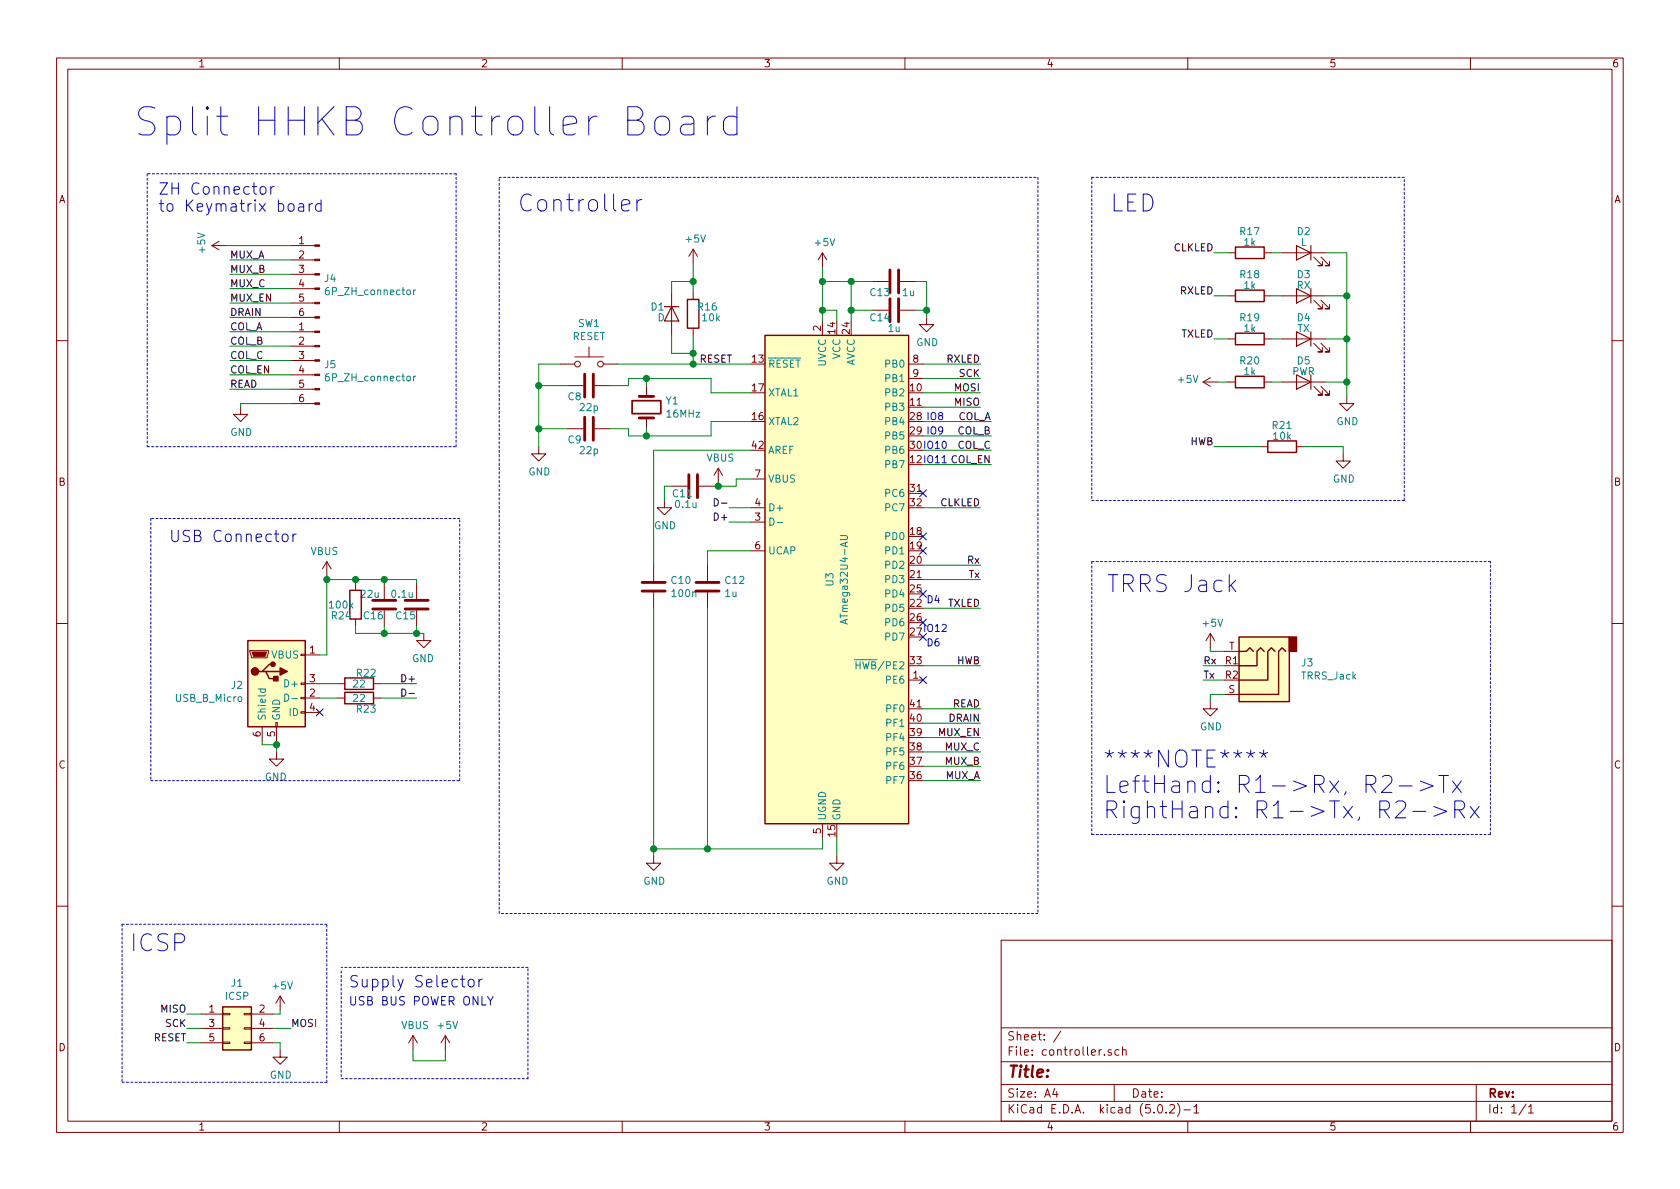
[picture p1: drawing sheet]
EESchema Schematic File Version 4
LIBS:controller-cache
EELAYER 26 0
EELAYER END
$Descr A4 11693 8268
encoding utf-8
Sheet 1 1
Title ""
Date ""
Rev ""
Comp ""
Comment1 ""
Comment2 ""
Comment3 ""
Comment4 ""
$EndDescr
$Comp
L MCU_Microchip_ATmega:ATmega32U4-AU U3
U 1 1
P 5825 4025
F 0 "U3" V 5775 4025 50  0000 C CNN
F 1 "ATmega32U4-AU" V 5875 4025 50  0000 C CNN
F 2 "Package_QFP:TQFP-44_10x10mm_P0.8mm" H 5825 4025 50  0001 C CIN
F 3 "http://ww1.microchip.com/downloads/en/DeviceDoc/Atmel-7766-8-bit-AVR-ATmega16U4-32U4_Datasheet.pdf" H 5825 4025 50  0001 C CNN
	1    5825 4025
	1    0    0    -1  
$EndComp
Text Notes 6550 4200 2    50   ~ 0
D4
Text Notes 6600 4400 2    50   ~ 0
IO12
Text Notes 6575 2925 2    50   ~ 0
IO8
Wire Wire Line
	6900 2925 6425 2925
Text Notes 6575 3025 2    50   ~ 0
IO9
Wire Wire Line
	6900 3025 6425 3025
Text Notes 6600 3125 2    50   ~ 0
IO10
Wire Wire Line
	6900 3125 6425 3125
Wire Wire Line
	6825 5425 6425 5425
Wire Wire Line
	6825 5325 6425 5325
Wire Wire Line
	6825 5225 6425 5225
Wire Wire Line
	6825 5125 6425 5125
Wire Wire Line
	6825 4925 6425 4925
Wire Wire Line
	6825 5025 6425 5025
$Comp
L Device:LED D2
U 1 1
P 9075 1750
F 0 "D2" H 9075 1900 50  0000 C CNN
F 1 "L" H 9075 1825 50  0000 C CNN
F 2 "Diode_SMD:D_0603_1608Metric_Pad1.05x0.95mm_HandSolder" H 9075 1750 50  0001 C CNN
F 3 "~" H 9075 1750 50  0001 C CNN
	1    9075 1750
	-1   0    0    -1  
$EndComp
$Comp
L Device:R R17
U 1 1
P 8700 1750
F 0 "R17" V 8550 1750 50  0000 C CNN
F 1 "1k" V 8625 1750 50  0000 C CNN
F 2 "Resistor_SMD:R_0603_1608Metric_Pad1.05x0.95mm_HandSolder" V 8630 1750 50  0001 C CNN
F 3 "~" H 8700 1750 50  0001 C CNN
	1    8700 1750
	0    -1   1    0   
$EndComp
Wire Wire Line
	8850 1750 8925 1750
$Comp
L Device:LED D3
U 1 1
P 9075 2050
F 0 "D3" H 9075 2200 50  0000 C CNN
F 1 "RX" H 9075 2125 50  0000 C CNN
F 2 "Diode_SMD:D_0603_1608Metric_Pad1.05x0.95mm_HandSolder" H 9075 2050 50  0001 C CNN
F 3 "~" H 9075 2050 50  0001 C CNN
	1    9075 2050
	-1   0    0    -1  
$EndComp
$Comp
L Device:R R18
U 1 1
P 8700 2050
F 0 "R18" V 8550 2050 50  0000 C CNN
F 1 "1k" V 8625 2050 50  0000 C CNN
F 2 "Resistor_SMD:R_0603_1608Metric_Pad1.05x0.95mm_HandSolder" V 8630 2050 50  0001 C CNN
F 3 "~" H 8700 2050 50  0001 C CNN
	1    8700 2050
	0    -1   1    0   
$EndComp
Wire Wire Line
	8850 2050 8925 2050
$Comp
L Device:LED D4
U 1 1
P 9075 2350
F 0 "D4" H 9075 2500 50  0000 C CNN
F 1 "TX" H 9075 2425 50  0000 C CNN
F 2 "Diode_SMD:D_0603_1608Metric_Pad1.05x0.95mm_HandSolder" H 9075 2350 50  0001 C CNN
F 3 "~" H 9075 2350 50  0001 C CNN
	1    9075 2350
	-1   0    0    -1  
$EndComp
$Comp
L Device:R R19
U 1 1
P 8700 2350
F 0 "R19" V 8550 2350 50  0000 C CNN
F 1 "1k" V 8625 2350 50  0000 C CNN
F 2 "Resistor_SMD:R_0603_1608Metric_Pad1.05x0.95mm_HandSolder" V 8630 2350 50  0001 C CNN
F 3 "~" H 8700 2350 50  0001 C CNN
	1    8700 2350
	0    -1   1    0   
$EndComp
Wire Wire Line
	8850 2350 8925 2350
$Comp
L Device:LED D5
U 1 1
P 9075 2650
F 0 "D5" H 9075 2800 50  0000 C CNN
F 1 "PWR" H 9075 2725 50  0000 C CNN
F 2 "Diode_SMD:D_0603_1608Metric_Pad1.05x0.95mm_HandSolder" H 9075 2650 50  0001 C CNN
F 3 "~" H 9075 2650 50  0001 C CNN
	1    9075 2650
	-1   0    0    -1  
$EndComp
$Comp
L Device:R R20
U 1 1
P 8700 2650
F 0 "R20" V 8550 2650 50  0000 C CNN
F 1 "1k" V 8625 2650 50  0000 C CNN
F 2 "Resistor_SMD:R_0603_1608Metric_Pad1.05x0.95mm_HandSolder" V 8630 2650 50  0001 C CNN
F 3 "~" H 8700 2650 50  0001 C CNN
	1    8700 2650
	0    -1   1    0   
$EndComp
Wire Wire Line
	8850 2650 8925 2650
$Comp
L power:+5V #PWR018
U 1 1
P 8475 2650
F 0 "#PWR018" H 8475 2500 50  0001 C CNN
F 1 "+5V" V 8490 2778 50  0000 L CNN
F 2 "" H 8475 2650 50  0001 C CNN
F 3 "" H 8475 2650 50  0001 C CNN
	1    8475 2650
	0    -1   -1   0   
$EndComp
Wire Wire Line
	8475 2650 8550 2650
$Comp
L power:GND #PWR024
U 1 1
P 9375 2750
F 0 "#PWR024" H 9375 2500 50  0001 C CNN
F 1 "GND" H 9380 2577 50  0000 C CNN
F 2 "" H 9375 2750 50  0001 C CNN
F 3 "" H 9375 2750 50  0001 C CNN
	1    9375 2750
	1    0    0    -1  
$EndComp
Wire Wire Line
	9375 2750 9375 2650
Wire Wire Line
	9375 1750 9225 1750
Wire Wire Line
	9225 2050 9375 2050
Connection ~ 9375 2050
Wire Wire Line
	9375 2050 9375 1750
Wire Wire Line
	9225 2350 9375 2350
Connection ~ 9375 2350
Wire Wire Line
	9375 2350 9375 2050
Wire Wire Line
	9225 2650 9375 2650
Connection ~ 9375 2650
Wire Wire Line
	9375 2650 9375 2350
Text Label 6825 2525 2    50   ~ 0
RXLED
Text Label 6825 4225 2    50   ~ 0
TXLED
Wire Wire Line
	6825 4225 6425 4225
Wire Wire Line
	6425 2525 6825 2525
Text Label 6825 4625 2    50   ~ 0
HWB
Wire Wire Line
	6425 4625 6825 4625
Text Label 8450 3100 2    50   ~ 0
HWB
$Comp
L Device:R R21
U 1 1
P 8925 3100
F 0 "R21" V 8775 3100 50  0000 C CNN
F 1 "10k" V 8850 3100 50  0000 C CNN
F 2 "Resistor_SMD:R_0603_1608Metric_Pad1.05x0.95mm_HandSolder" V 8855 3100 50  0001 C CNN
F 3 "~" H 8925 3100 50  0001 C CNN
	1    8925 3100
	0    -1   1    0   
$EndComp
Wire Wire Line
	8450 3100 8775 3100
$Comp
L power:GND #PWR021
U 1 1
P 9350 3150
F 0 "#PWR021" H 9350 2900 50  0001 C CNN
F 1 "GND" H 9355 2977 50  0000 C CNN
F 2 "" H 9350 3150 50  0001 C CNN
F 3 "" H 9350 3150 50  0001 C CNN
	1    9350 3150
	1    0    0    -1  
$EndComp
Wire Wire Line
	9350 3150 9350 3100
Wire Wire Line
	9350 3100 9075 3100
Text Label 8450 2350 2    50   ~ 0
TXLED
Wire Wire Line
	8450 2350 8550 2350
Text Label 8450 2050 2    50   ~ 0
RXLED
Wire Wire Line
	8450 2050 8550 2050
Text Label 8450 1750 2    50   ~ 0
CLKLED
Wire Wire Line
	8450 1750 8550 1750
Text Label 6825 3525 2    50   ~ 0
CLKLED
Wire Wire Line
	6825 3525 6425 3525
$Comp
L Connector_Generic:Conn_02x03_Odd_Even J1
U 1 1
P 1600 7150
F 0 "J1" H 1650 7467 50  0000 C CNN
F 1 "ICSP" H 1650 7376 50  0000 C CNN
F 2 "Connector_PinHeader_2.54mm:PinHeader_2x03_P2.54mm_Vertical" H 1600 7150 50  0001 C CNN
F 3 "~" H 1600 7150 50  0001 C CNN
	1    1600 7150
	1    0    0    -1  
$EndComp
Text Label 6825 2625 2    50   ~ 0
SCK
Text Label 6825 2725 2    50   ~ 0
MOSI
Text Label 6825 2825 2    50   ~ 0
MISO
Wire Wire Line
	6425 2825 6825 2825
Wire Wire Line
	6825 2725 6425 2725
Wire Wire Line
	6425 2625 6825 2625
Text Label 1300 7150 2    50   ~ 0
SCK
Wire Wire Line
	1300 7150 1400 7150
Text Label 1300 7050 2    50   ~ 0
MISO
Wire Wire Line
	1300 7050 1400 7050
Text Label 1300 7250 2    50   ~ 0
RESET
Wire Wire Line
	1300 7250 1400 7250
Text Label 2025 7150 0    50   ~ 0
MOSI
Wire Wire Line
	2025 7150 1900 7150
$Comp
L power:GND #PWR023
U 1 1
P 1950 7300
F 0 "#PWR023" H 1950 7050 50  0001 C CNN
F 1 "GND" H 1955 7127 50  0000 C CNN
F 2 "" H 1950 7300 50  0001 C CNN
F 3 "" H 1950 7300 50  0001 C CNN
	1    1950 7300
	1    0    0    -1  
$EndComp
Wire Wire Line
	1950 7300 1950 7250
Wire Wire Line
	1950 7250 1900 7250
$Comp
L power:+5V #PWR022
U 1 1
P 1950 7025
F 0 "#PWR022" H 1950 6875 50  0001 C CNN
F 1 "+5V" H 1965 7198 50  0000 C CNN
F 2 "" H 1950 7025 50  0001 C CNN
F 3 "" H 1950 7025 50  0001 C CNN
	1    1950 7025
	1    0    0    -1  
$EndComp
Wire Wire Line
	1950 7025 1950 7050
Wire Wire Line
	1950 7050 1900 7050
Text Label 5100 2525 2    50   ~ 0
RESET
Wire Wire Line
	4300 2525 4825 2525
$Comp
L Device:R R16
U 1 1
P 4825 2175
F 0 "R16" H 4725 2225 50  0000 C CNN
F 1 "10k" H 4700 2150 50  0000 C CNN
F 2 "Resistor_SMD:R_0603_1608Metric_Pad1.05x0.95mm_HandSolder" V 4755 2175 50  0001 C CNN
F 3 "~" H 4825 2175 50  0001 C CNN
	1    4825 2175
	-1   0    0    -1  
$EndComp
Wire Wire Line
	4825 2325 4825 2450
Connection ~ 4825 2525
Wire Wire Line
	4825 2525 5225 2525
$Comp
L power:+5V #PWR012
U 1 1
P 4825 1825
F 0 "#PWR012" H 4825 1675 50  0001 C CNN
F 1 "+5V" H 4840 1998 50  0000 C CNN
F 2 "" H 4825 1825 50  0001 C CNN
F 3 "" H 4825 1825 50  0001 C CNN
	1    4825 1825
	1    0    0    -1  
$EndComp
Wire Wire Line
	4825 1825 4825 1950
$Comp
L Device:D D1
U 1 1
P 4675 2175
F 0 "D1" V 4625 2025 50  0000 L CNN
F 1 "D" V 4700 2075 50  0000 L CNN
F 2 "Diode_SMD:D_0603_1608Metric_Pad1.05x0.95mm_HandSolder" H 4675 2175 50  0001 C CNN
F 3 "~" H 4675 2175 50  0001 C CNN
	1    4675 2175
	0    1    1    0   
$EndComp
Wire Wire Line
	4675 2325 4675 2450
Wire Wire Line
	4675 2450 4825 2450
Connection ~ 4825 2450
Wire Wire Line
	4825 2450 4825 2525
Wire Wire Line
	4675 2025 4675 1950
Wire Wire Line
	4675 1950 4825 1950
Connection ~ 4825 1950
Wire Wire Line
	4825 1950 4825 2025
$Comp
L Switch:SW_Push SW1
U 1 1
P 4100 2525
F 0 "SW1" H 4100 2810 50  0000 C CNN
F 1 "RESET" H 4100 2719 50  0000 C CNN
F 2 "Button_Switch_SMD:SW_SPST_FSMSM" H 4100 2725 50  0001 C CNN
F 3 "" H 4100 2725 50  0001 C CNN
	1    4100 2525
	1    0    0    -1  
$EndComp
$Comp
L power:GND #PWR09
U 1 1
P 3750 3100
F 0 "#PWR09" H 3750 2850 50  0001 C CNN
F 1 "GND" H 3755 2927 50  0000 C CNN
F 2 "" H 3750 3100 50  0001 C CNN
F 3 "" H 3750 3100 50  0001 C CNN
	1    3750 3100
	1    0    0    -1  
$EndComp
Wire Wire Line
	3750 2525 3900 2525
$Comp
L Device:Crystal Y1
U 1 1
P 4500 2825
F 0 "Y1" V 4454 2956 50  0000 L CNN
F 1 "16MHz" V 4545 2956 50  0000 L CNN
F 2 "Crystal:Crystal_HC50_Vertical" H 4500 2825 50  0001 C CNN
F 3 "~" H 4500 2825 50  0001 C CNN
	1    4500 2825
	0    1    1    0   
$EndComp
$Comp
L Device:C C9
U 1 1
P 4100 2975
F 0 "C9" V 4175 2875 50  0000 C CNN
F 1 "22p" V 4250 2975 50  0000 C CNN
F 2 "Capacitor_SMD:C_0603_1608Metric_Pad1.05x0.95mm_HandSolder" H 4138 2825 50  0001 C CNN
F 3 "~" H 4100 2975 50  0001 C CNN
	1    4100 2975
	0    1    1    0   
$EndComp
Wire Wire Line
	4500 2975 4500 3025
Wire Wire Line
	4500 3025 4950 3025
Wire Wire Line
	4950 3025 4950 2925
Wire Wire Line
	4950 2925 5225 2925
Wire Wire Line
	5225 2725 4950 2725
Wire Wire Line
	4950 2725 4950 2625
Wire Wire Line
	4950 2625 4500 2625
Wire Wire Line
	4500 2625 4500 2675
$Comp
L Device:C C8
U 1 1
P 4100 2675
F 0 "C8" V 4175 2575 50  0000 C CNN
F 1 "22p" V 4250 2675 50  0000 C CNN
F 2 "Capacitor_SMD:C_0603_1608Metric_Pad1.05x0.95mm_HandSolder" H 4138 2525 50  0001 C CNN
F 3 "~" H 4100 2675 50  0001 C CNN
	1    4100 2675
	0    1    1    0   
$EndComp
Wire Wire Line
	3750 2525 3750 2675
Wire Wire Line
	4250 2975 4375 2975
Wire Wire Line
	4375 2975 4375 3025
Wire Wire Line
	4375 3025 4500 3025
Connection ~ 4500 3025
Wire Wire Line
	4250 2675 4375 2675
Wire Wire Line
	4375 2675 4375 2625
Wire Wire Line
	4375 2625 4500 2625
Connection ~ 4500 2625
Wire Wire Line
	3950 2675 3750 2675
Connection ~ 3750 2675
Wire Wire Line
	3750 2675 3750 2975
Wire Wire Line
	3950 2975 3750 2975
Connection ~ 3750 2975
Wire Wire Line
	3750 2975 3750 3100
$Comp
L power:VBUS #PWR013
U 1 1
P 5000 3350
F 0 "#PWR013" H 5000 3200 50  0001 C CNN
F 1 "VBUS" H 5015 3523 50  0000 C CNN
F 2 "" H 5000 3350 50  0001 C CNN
F 3 "" H 5000 3350 50  0001 C CNN
	1    5000 3350
	1    0    0    -1  
$EndComp
Wire Wire Line
	5000 3350 5000 3375
Wire Wire Line
	5000 3375 5125 3375
Wire Wire Line
	5125 3375 5125 3325
Wire Wire Line
	5125 3325 5225 3325
$Comp
L Device:C C10
U 1 1
P 4550 4075
F 0 "C10" H 4665 4121 50  0000 L CNN
F 1 "100n" H 4665 4030 50  0000 L CNN
F 2 "Capacitor_SMD:C_0603_1608Metric_Pad1.05x0.95mm_HandSolder" H 4588 3925 50  0001 C CNN
F 3 "~" H 4550 4075 50  0001 C CNN
	1    4550 4075
	1    0    0    -1  
$EndComp
Wire Wire Line
	4550 3925 4550 3125
Wire Wire Line
	4550 3125 5225 3125
Wire Wire Line
	4550 4225 4550 5900
Wire Wire Line
	4550 5900 4925 5900
Wire Wire Line
	5725 5900 5725 5825
$Comp
L Device:C C12
U 1 1
P 4925 4075
F 0 "C12" H 5040 4121 50  0000 L CNN
F 1 "1u" H 5040 4030 50  0000 L CNN
F 2 "Capacitor_SMD:C_0603_1608Metric_Pad1.05x0.95mm_HandSolder" H 4963 3925 50  0001 C CNN
F 3 "~" H 4925 4075 50  0001 C CNN
	1    4925 4075
	1    0    0    -1  
$EndComp
Wire Wire Line
	4925 3925 4925 3825
Wire Wire Line
	4925 3825 5225 3825
Wire Wire Line
	4925 4225 4925 5900
Connection ~ 4925 5900
Wire Wire Line
	4925 5900 5725 5900
$Comp
L power:GND #PWR010
U 1 1
P 4550 5950
F 0 "#PWR010" H 4550 5700 50  0001 C CNN
F 1 "GND" H 4555 5777 50  0000 C CNN
F 2 "" H 4550 5950 50  0001 C CNN
F 3 "" H 4550 5950 50  0001 C CNN
	1    4550 5950
	1    0    0    -1  
$EndComp
Connection ~ 4550 5900
Wire Wire Line
	4550 5900 4550 5950
Text Label 5075 3525 2    50   ~ 0
D-
Text Label 5075 3625 2    50   ~ 0
D+
Wire Wire Line
	5075 3625 5225 3625
Wire Wire Line
	5075 3525 5225 3525
$Comp
L power:GND #PWR015
U 1 1
P 5825 5950
F 0 "#PWR015" H 5825 5700 50  0001 C CNN
F 1 "GND" H 5830 5777 50  0000 C CNN
F 2 "" H 5825 5950 50  0001 C CNN
F 3 "" H 5825 5950 50  0001 C CNN
	1    5825 5950
	1    0    0    -1  
$EndComp
Wire Wire Line
	5825 5950 5825 5825
$Comp
L Device:C C14
U 1 1
P 6225 2150
F 0 "C14" V 6275 2050 50  0000 C CNN
F 1 "1u" V 6350 2150 50  0000 C CNN
F 2 "Capacitor_SMD:C_0603_1608Metric_Pad1.05x0.95mm_HandSolder" H 6263 2000 50  0001 C CNN
F 3 "~" H 6225 2150 50  0001 C CNN
	1    6225 2150
	0    1    1    0   
$EndComp
$Comp
L power:GND #PWR017
U 1 1
P 6450 2200
F 0 "#PWR017" H 6450 1950 50  0001 C CNN
F 1 "GND" H 6455 2027 50  0000 C CNN
F 2 "" H 6450 2200 50  0001 C CNN
F 3 "" H 6450 2200 50  0001 C CNN
	1    6450 2200
	1    0    0    -1  
$EndComp
Wire Wire Line
	6450 2200 6450 2150
Wire Wire Line
	6450 2150 6375 2150
Wire Wire Line
	5925 2150 6075 2150
Wire Wire Line
	5925 2150 5925 2225
$Comp
L power:+5V #PWR014
U 1 1
P 5725 1850
F 0 "#PWR014" H 5725 1700 50  0001 C CNN
F 1 "+5V" H 5740 2023 50  0000 C CNN
F 2 "" H 5725 1850 50  0001 C CNN
F 3 "" H 5725 1850 50  0001 C CNN
	1    5725 1850
	1    0    0    -1  
$EndComp
Wire Wire Line
	5725 1850 5725 1950
Wire Wire Line
	5725 2150 5825 2150
Wire Wire Line
	5825 2150 5825 2225
Connection ~ 5725 2150
Wire Wire Line
	5725 2150 5725 2225
$Comp
L Device:C C13
U 1 1
P 6225 1950
F 0 "C13" V 6300 1850 50  0000 C CNN
F 1 "1u" V 6300 2050 50  0000 C CNN
F 2 "Capacitor_SMD:C_0603_1608Metric_Pad1.05x0.95mm_HandSolder" H 6263 1800 50  0001 C CNN
F 3 "~" H 6225 1950 50  0001 C CNN
	1    6225 1950
	0    1    1    0   
$EndComp
Wire Wire Line
	6075 1950 5925 1950
Connection ~ 5725 1950
Wire Wire Line
	5725 1950 5725 2150
Wire Wire Line
	6375 1950 6450 1950
Wire Wire Line
	6450 1950 6450 2150
Connection ~ 6450 2150
$Comp
L Connector:USB_B_Micro J2
U 1 1
P 1925 4750
F 0 "J2" H 1696 4741 50  0000 R CNN
F 1 "USB_B_Micro" H 1696 4650 50  0000 R CNN
F 2 "Connector_USB:USB_Micro-B_Molex_47346-0001" H 2075 4700 50  0001 C CNN
F 3 "~" H 2075 4700 50  0001 C CNN
	1    1925 4750
	1    0    0    -1  
$EndComp
$Comp
L power:VBUS #PWR020
U 1 1
P 2275 4000
F 0 "#PWR020" H 2275 3850 50  0001 C CNN
F 1 "VBUS" H 2290 4173 50  0000 C CNN
F 2 "" H 2275 4000 50  0001 C CNN
F 3 "" H 2275 4000 50  0001 C CNN
	1    2275 4000
	-1   0    0    -1  
$EndComp
$Comp
L Device:C C16
U 1 1
P 2675 4200
F 0 "C16" H 2750 4125 50  0000 C CNN
F 1 "22u" H 2775 4275 50  0000 C CNN
F 2 "Capacitor_SMD:C_0603_1608Metric_Pad1.05x0.95mm_HandSolder" H 2713 4050 50  0001 C CNN
F 3 "~" H 2675 4200 50  0001 C CNN
	1    2675 4200
	-1   0    0    -1  
$EndComp
Wire Wire Line
	2225 4550 2275 4550
Wire Wire Line
	2275 4550 2275 4025
Wire Wire Line
	2275 4025 2475 4025
Wire Wire Line
	2675 4025 2675 4050
Connection ~ 2275 4025
Wire Wire Line
	2275 4025 2275 4000
$Comp
L Device:C C15
U 1 1
P 2900 4200
F 0 "C15" H 2975 4125 50  0000 C CNN
F 1 "0.1u" H 3000 4275 50  0000 C CNN
F 2 "Capacitor_SMD:C_0603_1608Metric_Pad1.05x0.95mm_HandSolder" H 2938 4050 50  0001 C CNN
F 3 "~" H 2900 4200 50  0001 C CNN
	1    2900 4200
	-1   0    0    -1  
$EndComp
Wire Wire Line
	2675 4025 2900 4025
Wire Wire Line
	2900 4025 2900 4050
Connection ~ 2675 4025
$Comp
L Device:R R24
U 1 1
P 2475 4200
F 0 "R24" H 2375 4125 50  0000 C CNN
F 1 "100k" H 2375 4200 50  0000 C CNN
F 2 "Resistor_SMD:R_0603_1608Metric_Pad1.05x0.95mm_HandSolder" V 2405 4200 50  0001 C CNN
F 3 "~" H 2475 4200 50  0001 C CNN
	1    2475 4200
	1    0    0    -1  
$EndComp
Wire Wire Line
	2475 4050 2475 4025
Connection ~ 2475 4025
Wire Wire Line
	2475 4025 2675 4025
$Comp
L power:GND #PWR019
U 1 1
P 2950 4400
F 0 "#PWR019" H 2950 4150 50  0001 C CNN
F 1 "GND" H 2955 4227 50  0000 C CNN
F 2 "" H 2950 4400 50  0001 C CNN
F 3 "" H 2950 4400 50  0001 C CNN
	1    2950 4400
	-1   0    0    -1  
$EndComp
Wire Wire Line
	2950 4400 2900 4400
Wire Wire Line
	2900 4400 2675 4400
Wire Wire Line
	2675 4400 2675 4350
Connection ~ 2900 4400
Wire Wire Line
	2900 4400 2900 4350
Wire Wire Line
	2675 4400 2475 4400
Wire Wire Line
	2475 4400 2475 4350
Connection ~ 2675 4400
$Comp
L Device:R R22
U 1 1
P 2500 4750
F 0 "R22" V 2425 4700 50  0000 C CNN
F 1 "22" V 2500 4750 50  0000 C CNN
F 2 "Resistor_SMD:R_0603_1608Metric_Pad1.05x0.95mm_HandSolder" V 2430 4750 50  0001 C CNN
F 3 "~" H 2500 4750 50  0001 C CNN
	1    2500 4750
	0    -1   1    0   
$EndComp
Wire Wire Line
	2350 4750 2225 4750
$Comp
L Device:R R23
U 1 1
P 2500 4850
F 0 "R23" V 2575 4800 50  0000 C CNN
F 1 "22" V 2500 4850 50  0000 C CNN
F 2 "Resistor_SMD:R_0603_1608Metric_Pad1.05x0.95mm_HandSolder" V 2430 4850 50  0001 C CNN
F 3 "~" H 2500 4850 50  0001 C CNN
	1    2500 4850
	0    -1   1    0   
$EndComp
Wire Wire Line
	2350 4850 2225 4850
Text Label 2900 4750 2    50   ~ 0
D+
Wire Wire Line
	2900 4750 2650 4750
Text Label 2900 4850 2    50   ~ 0
D-
Wire Wire Line
	2900 4850 2650 4850
$Comp
L power:GND #PWR025
U 1 1
P 1925 5225
F 0 "#PWR025" H 1925 4975 50  0001 C CNN
F 1 "GND" H 1930 5052 50  0000 C CNN
F 2 "" H 1925 5225 50  0001 C CNN
F 3 "" H 1925 5225 50  0001 C CNN
	1    1925 5225
	-1   0    0    -1  
$EndComp
Wire Wire Line
	1925 5225 1925 5175
Wire Wire Line
	1925 5175 1825 5175
Wire Wire Line
	1825 5175 1825 5150
Connection ~ 1925 5175
Wire Wire Line
	1925 5175 1925 5150
NoConn ~ 2225 4950
$Comp
L Device:C C11
U 1 1
P 4825 3375
F 0 "C11" V 4875 3300 50  0000 C CNN
F 1 "0.1u" V 4950 3325 50  0000 C CNN
F 2 "Capacitor_SMD:C_0603_1608Metric_Pad1.05x0.95mm_HandSolder" H 4863 3225 50  0001 C CNN
F 3 "~" H 4825 3375 50  0001 C CNN
	1    4825 3375
	0    1    1    0   
$EndComp
Wire Wire Line
	4975 3375 5000 3375
Connection ~ 5000 3375
$Comp
L power:GND #PWR011
U 1 1
P 4625 3475
F 0 "#PWR011" H 4625 3225 50  0001 C CNN
F 1 "GND" H 4630 3302 50  0000 C CNN
F 2 "" H 4625 3475 50  0001 C CNN
F 3 "" H 4625 3475 50  0001 C CNN
	1    4625 3475
	1    0    0    -1  
$EndComp
Wire Wire Line
	4625 3475 4625 3375
Wire Wire Line
	4625 3375 4675 3375
NoConn ~ 6425 3425
NoConn ~ 6425 3725
NoConn ~ 6425 3825
NoConn ~ 6425 4725
$Comp
L power:VBUS #PWR026
U 1 1
P 2875 7300
F 0 "#PWR026" H 2875 7150 50  0001 C CNN
F 1 "VBUS" H 2890 7473 50  0000 C CNN
F 2 "" H 2875 7300 50  0001 C CNN
F 3 "" H 2875 7300 50  0001 C CNN
	1    2875 7300
	1    0    0    -1  
$EndComp
$Comp
L power:+5V #PWR027
U 1 1
P 3100 7300
F 0 "#PWR027" H 3100 7150 50  0001 C CNN
F 1 "+5V" H 3115 7473 50  0000 C CNN
F 2 "" H 3100 7300 50  0001 C CNN
F 3 "" H 3100 7300 50  0001 C CNN
	1    3100 7300
	1    0    0    -1  
$EndComp
Wire Wire Line
	2875 7300 2875 7375
Wire Wire Line
	2875 7375 3100 7375
Wire Wire Line
	3100 7375 3100 7300
Text Notes 2425 7000 0    59   ~ 0
USB BUS POWER ONLY
Wire Notes Line
	2375 6750 2375 7500
Wire Notes Line
	2375 7500 3675 7500
Wire Notes Line
	3675 7500 3675 6725
Wire Notes Line
	3675 6725 2375 6725
Text Notes 1175 3775 0    79   ~ 0
USB Connector
Wire Notes Line
	1050 3600 1050 5425
Wire Notes Line
	1050 5425 3200 5425
Wire Notes Line
	3200 5425 3200 3600
Wire Notes Line
	3200 3600 1050 3600
Text Label 6825 4025 2    50   ~ 0
Tx
Wire Wire Line
	6425 4025 6825 4025
Text Label 6825 3925 2    50   ~ 0
Rx
Wire Wire Line
	6825 3925 6425 3925
Text Label 8375 4725 0    50   ~ 0
Tx
Wire Wire Line
	8375 4725 8525 4725
Text Label 8375 4625 0    50   ~ 0
Rx
Wire Wire Line
	8375 4625 8525 4625
Text Notes 7675 5700 0    118  ~ 0
****NOTE****\nLeftHand: R1->Rx, R2->Tx\nRightHand: R1->Tx, R2->Rx
$Comp
L power:+5V #PWR033
U 1 1
P 8425 4500
F 0 "#PWR033" H 8425 4350 50  0001 C CNN
F 1 "+5V" H 8440 4673 50  0000 C CNN
F 2 "" H 8425 4500 50  0001 C CNN
F 3 "" H 8425 4500 50  0001 C CNN
	1    8425 4500
	1    0    0    -1  
$EndComp
Wire Wire Line
	8425 4500 8425 4525
Wire Wire Line
	8425 4525 8525 4525
$Comp
L power:GND #PWR034
U 1 1
P 8425 4875
F 0 "#PWR034" H 8425 4625 50  0001 C CNN
F 1 "GND" H 8430 4702 50  0000 C CNN
F 2 "" H 8425 4875 50  0001 C CNN
F 3 "" H 8425 4875 50  0001 C CNN
	1    8425 4875
	1    0    0    -1  
$EndComp
Wire Wire Line
	8425 4875 8425 4825
$Comp
L Connector:AudioJack4 J3
U 1 1
P 8725 4725
F 0 "J3" H 8396 4608 50  0000 R CNN
F 1 "TRRS_Jack" H 8396 4699 50  0000 R CNN
F 2 "MyLib:TRRS_jack_MJ4PP9" H 8725 4725 50  0001 C CNN
F 3 "~" H 8725 4725 50  0001 C CNN
	1    8725 4725
	-1   0    0    1   
$EndComp
Wire Wire Line
	8425 4825 8525 4825
Wire Notes Line
	7225 1225 7225 6350
Wire Notes Line
	7225 6350 3475 6350
Wire Notes Line
	3475 6350 3475 1225
Wire Notes Line
	3475 1225 7225 1225
Text Notes 3600 1475 0    118  ~ 0
Controller
Wire Wire Line
	5925 2150 5925 1950
Connection ~ 5925 2150
Connection ~ 5925 1950
Wire Wire Line
	5925 1950 5725 1950
Text Label 6900 2925 2    50   ~ 0
COL_A
Text Label 6900 3025 2    50   ~ 0
COL_B
Text Label 6900 3125 2    50   ~ 0
COL_C
Text Notes 6600 3225 2    50   ~ 0
IO11
Wire Wire Line
	6425 3225 6900 3225
Text Label 6900 3225 2    50   ~ 0
COL_EN
Text Label 6825 5425 2    50   ~ 0
MUX_A
Text Label 6825 5325 2    50   ~ 0
MUX_B
Text Label 6825 5225 2    50   ~ 0
MUX_C
Text Label 6825 5125 2    50   ~ 0
MUX_EN
Text Label 6825 5025 2    50   ~ 0
DRAIN
Text Label 6825 4925 2    50   ~ 0
READ
Text Notes 6550 4500 2    50   ~ 0
D6
NoConn ~ 6425 4325
NoConn ~ 6425 4425
Text Label 1600 2600 0    50   ~ 0
COL_EN
Text Label 1600 2300 0    50   ~ 0
COL_A
Text Label 1600 2400 0    50   ~ 0
COL_B
Text Label 1600 2500 0    50   ~ 0
COL_C
Text Label 1600 2700 0    50   ~ 0
READ
Text Label 1600 1800 0    50   ~ 0
MUX_A
Text Label 1600 1900 0    50   ~ 0
MUX_B
Text Label 1600 2000 0    50   ~ 0
MUX_C
Text Label 1600 2100 0    50   ~ 0
MUX_EN
Text Label 1600 2200 0    50   ~ 0
DRAIN
$Comp
L power:GND #PWR0109
U 1 1
P 1675 2825
F 0 "#PWR0109" H 1675 2575 50  0001 C CNN
F 1 "GND" H 1680 2652 50  0000 C CNN
F 2 "" H 1675 2825 50  0001 C CNN
F 3 "" H 1675 2825 50  0001 C CNN
	1    1675 2825
	1    0    0    -1  
$EndComp
Wire Wire Line
	1675 2825 1675 2800
$Comp
L Connector:Conn_01x06_Male J6
U 1 1
P 2225 1900
AR Path="/5ECFFAE3/5EAD9909" Ref="J6"  Part="1" 
AR Path="/5EAD9909" Ref="J4"  Part="1" 
F 0 "J4" H 2197 1873 50  0000 R CNN
F 1 "6P_ZH_connector" H 2197 1782 50  0000 R CNN
F 2 "MyLib:ZH_6P_Horizontal" H 2225 1900 50  0001 C CNN
F 3 "~" H 2225 1900 50  0001 C CNN
	1    2225 1900
	-1   0    0    -1  
$EndComp
$Comp
L Connector:Conn_01x06_Male J7
U 1 1
P 2225 2500
AR Path="/5ECFFAE3/5EAD9910" Ref="J7"  Part="1" 
AR Path="/5EAD9910" Ref="J5"  Part="1" 
F 0 "J5" H 2197 2473 50  0000 R CNN
F 1 "6P_ZH_connector" H 2197 2382 50  0000 R CNN
F 2 "MyLib:ZH_6P_Horizontal" H 2225 2500 50  0001 C CNN
F 3 "~" H 2225 2500 50  0001 C CNN
	1    2225 2500
	-1   0    0    -1  
$EndComp
Wire Wire Line
	1600 2700 2025 2700
Wire Wire Line
	2025 2600 1600 2600
Wire Wire Line
	1600 2500 2025 2500
Wire Wire Line
	2025 2400 1600 2400
Wire Wire Line
	1600 2300 2025 2300
Wire Wire Line
	2025 2200 1600 2200
Wire Wire Line
	1600 2100 2025 2100
Wire Wire Line
	2025 2000 1600 2000
Wire Wire Line
	1600 1900 2025 1900
Wire Wire Line
	2025 1800 1600 1800
$Comp
L power:+5V #PWR0110
U 1 1
P 1575 1700
AR Path="/5ECFFAE3/5EAD9921" Ref="#PWR0110"  Part="1" 
AR Path="/5EAD9921" Ref="#PWR0101"  Part="1" 
F 0 "#PWR0101" H 1575 1550 50  0001 C CNN
F 1 "+5V" H 1590 1873 50  0000 C CNN
F 2 "" H 1575 1700 50  0001 C CNN
F 3 "" H 1575 1700 50  0001 C CNN
	1    1575 1700
	0    -1   -1   0   
$EndComp
Wire Wire Line
	1575 1700 2025 1700
Wire Wire Line
	1675 2800 2025 2800
Wire Notes Line
	7600 1225 7600 3475
Wire Notes Line
	7600 3475 9775 3475
Wire Notes Line
	9775 3475 9775 1225
Wire Notes Line
	9775 1225 7600 1225
Text Notes 7725 1475 0    118  ~ 0
LED
Text Notes 900  6625 0    118  ~ 0
ICSP
Wire Notes Line
	850  7525 2275 7525
Wire Notes Line
	2275 7525 2275 6425
Wire Notes Line
	2275 6425 850  6425
Wire Notes Line
	850  6425 850  7525
Wire Notes Line
	7600 3900 7600 5800
Wire Notes Line
	7600 5800 10375 5800
Wire Notes Line
	10375 5800 10375 3900
Wire Notes Line
	10375 3900 7600 3900
Text Notes 7700 4125 0    118  ~ 0
TRRS Jack
Wire Notes Line
	1025 1200 1025 3100
Wire Notes Line
	1025 3100 3175 3100
Wire Notes Line
	3175 3100 3175 1200
Wire Notes Line
	3175 1200 1025 1200
Text Notes 1100 1475 0    79   ~ 0
ZH Connector \nto Keymatrix board
Text Notes 2425 6875 0    79   ~ 0
Supply Selector
Text Notes 925  950  0    197  ~ 0
Split HHKB Controller Board
NoConn ~ 6425 4125
$EndSCHEMATC
